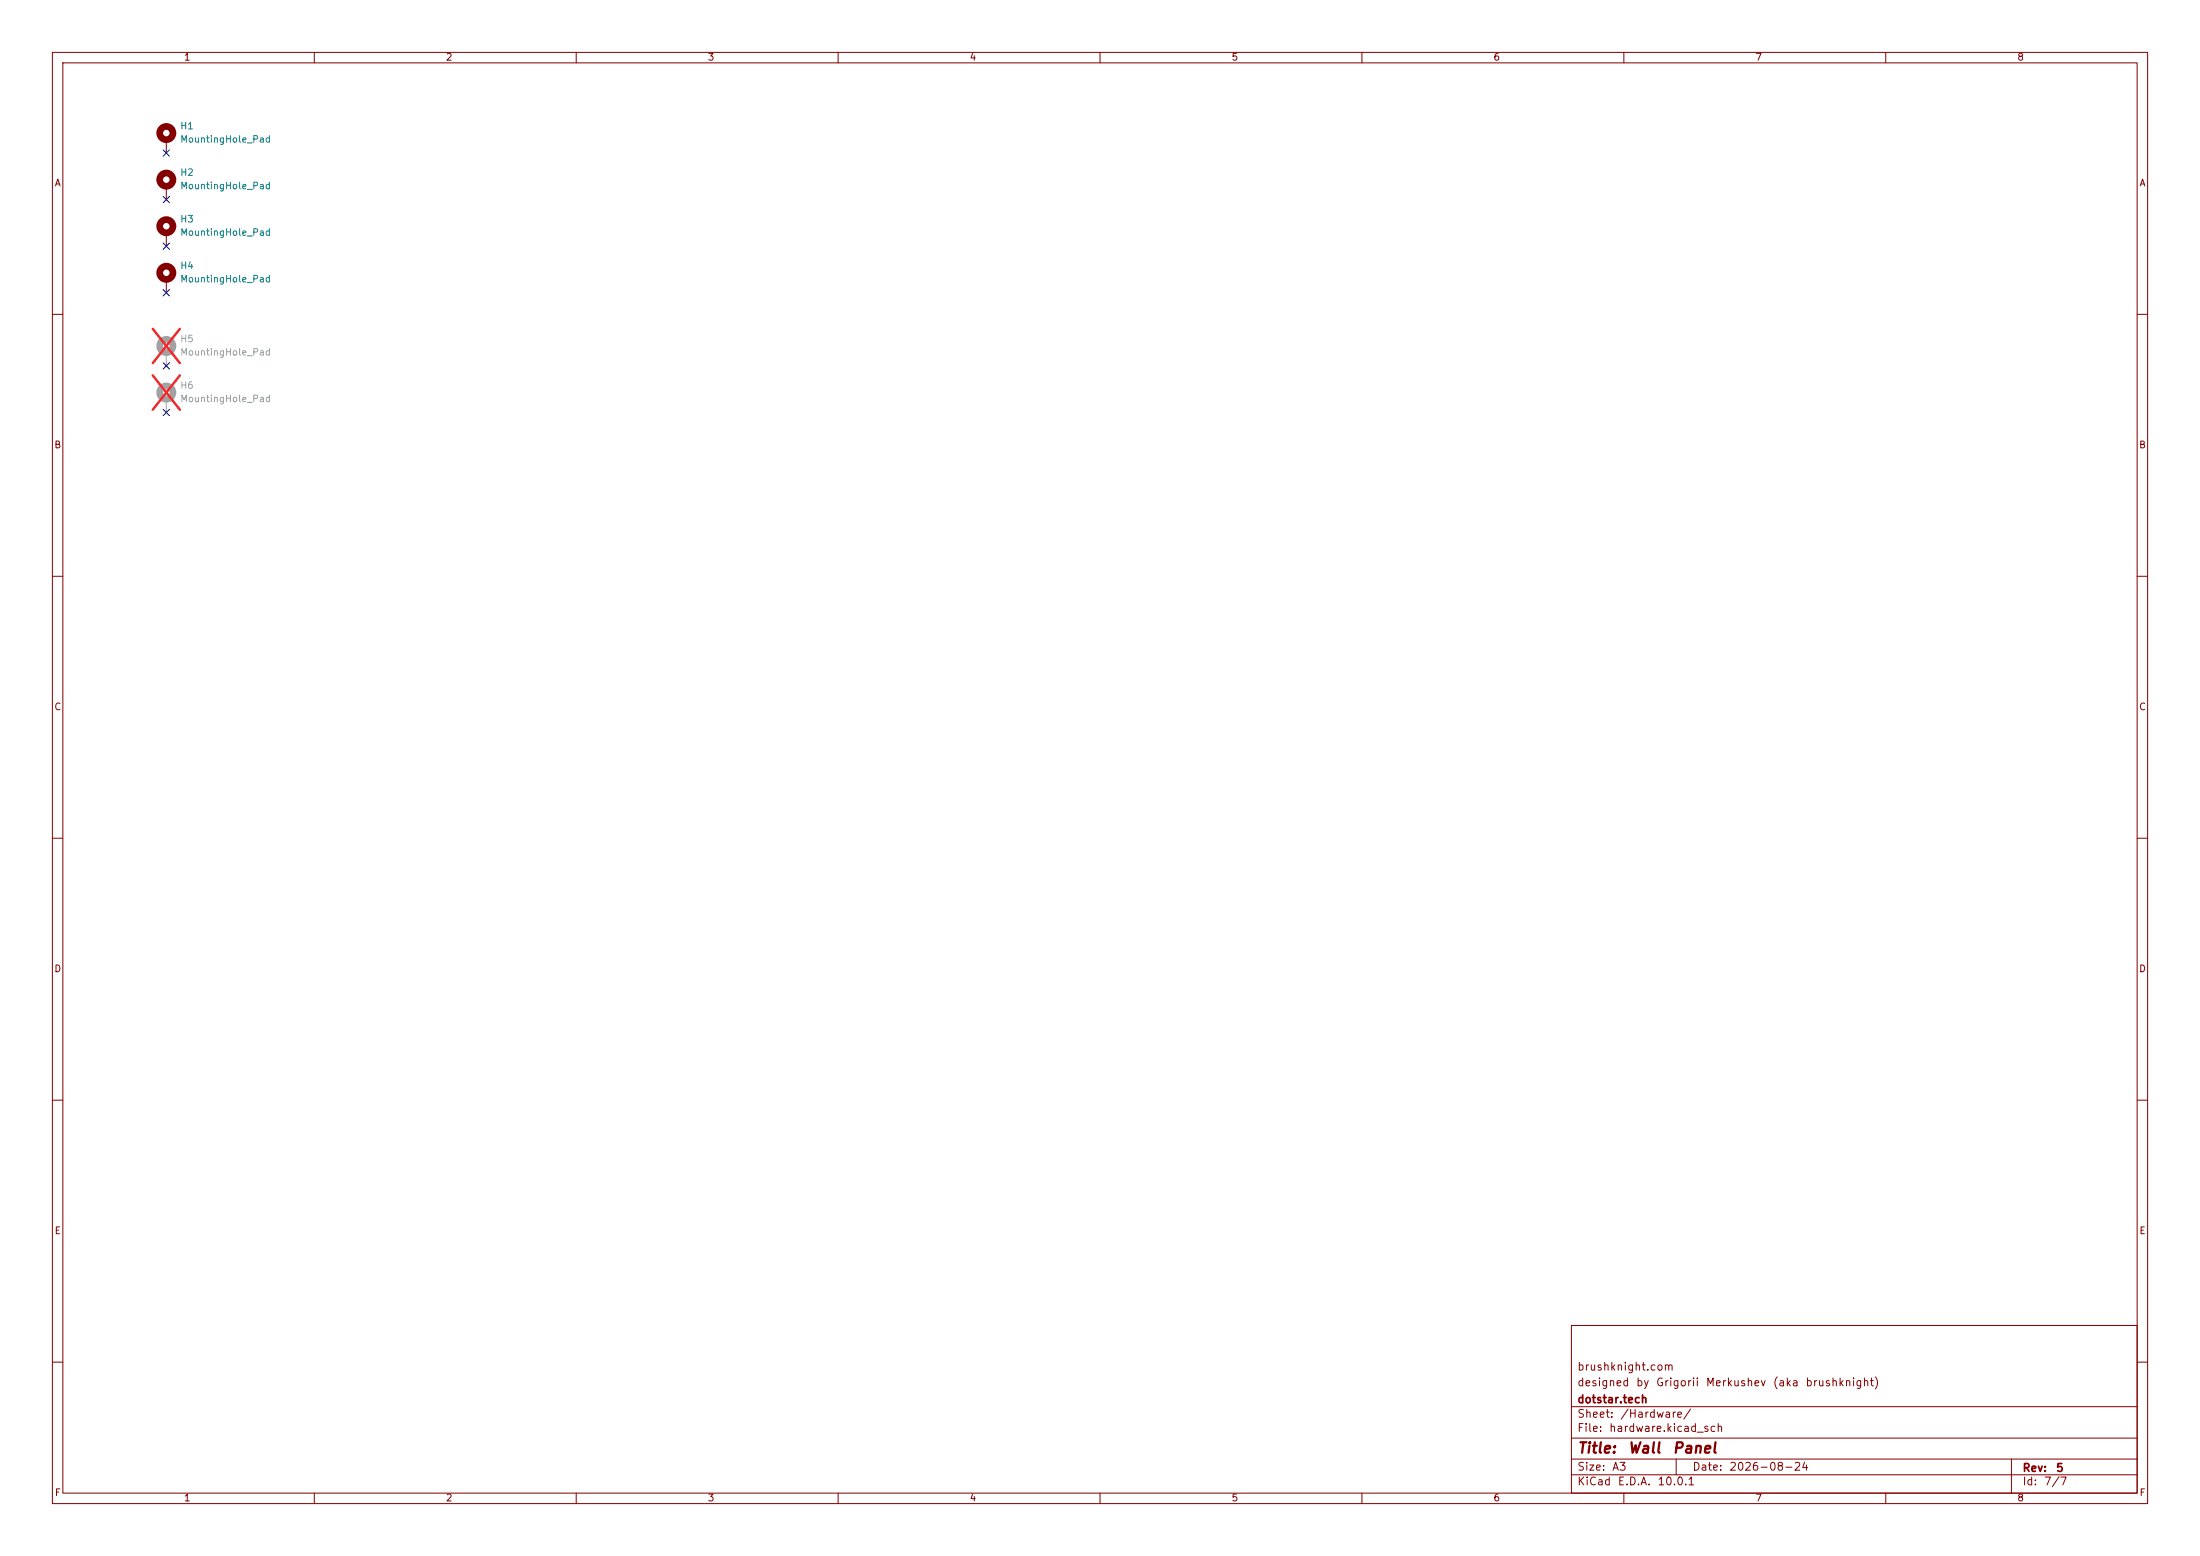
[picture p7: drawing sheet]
<svg xmlns="http://www.w3.org/2000/svg" width="420mm" height="297mm" viewBox="0 0 420 297" stroke-linecap="round" stroke-linejoin="round" font-family="sans-serif">
<g fill="none" stroke="#840000" stroke-width=".19">
<path d="M10 10h400v277h-400zM12 12h396v273h-396zM60 10v2M110 10v2M160 10v2M210 10v2M260 10v2M310 10v2M360 10v2M31.7 26.7v2.5M31.7 35.6v2.5M31.7 44.5v2.5"/>
<path d="M31.7 53.3v2.6M10 60h2M408 60h2M10 110h2M408 110h2M10 160h2M408 160h2M10 210h2M408 210h2M300 253h108v32h-108zM10 260h2M300 278.5h108"/>
<path d="M300 274.5h108M300 268.5h108M320 278.5v3M384 278.5v6.5M408 260h2M60 285v2M110 285v2M160 285v2M210 285v2M260 285v2M300 281.5h108M310 285v2"/>
<path d="M360 285v2"/>
</g>
<g fill="none" stroke="#a1a1a1" stroke-width="1.3">
<circle cx="31.7" cy="74.9" r="1.27"/>
<circle cx="31.7" cy="66" r="1.27"/>
</g>
<path d="M31.7 67.3v2.6M31.7 76.2v2.5" fill="none" stroke="#a1a1a1" stroke-width=".19"/>
<path d="M29.2 71.7l5.1 6.5M29.2 62.8l5.1 6.5M34.3 71.7l-5.1 6.5M34.3 62.8l-5.1 6.5" fill="none" stroke="#ff2626" stroke-width=".46"/>
<g fill="none" stroke="#840000" stroke-width="1.3">
<circle cx="31.8" cy="25.4" r="1.27"/>
<circle cx="31.8" cy="34.3" r="1.27"/>
<circle cx="31.7" cy="52.1" r="1.27"/>
<circle cx="31.7" cy="43.2" r="1.27"/>
</g>
<path d="M31.1 37.5l1.3 1.2M31.1 28.6l1.3 1.2M32.4 37.5l-1.3 1.2M32.4 28.6l-1.3 1.2M31.1 46.4l1.3 1.2M31.1 55.3l1.3 1.2M32.4 46.4l-1.3 1.2M32.4 55.3l-1.3 1.2M31.1 78.1l1.3 1.2M31.1 69.2l1.3 1.3M32.4 78.1l-1.3 1.2M32.4 69.2l-1.3 1.3" fill="none" stroke="#000084" stroke-width=".19"/>
<g font-size="2" fill="#840000">
<text x="301" y="277.9">Title:</text>
<text x="310.6" y="277.9">Wall</text>
<text x="319.2" y="277.9">Panel</text>
</g>
<g font-size="1.5" fill="#840000">
<text x="301" y="262">brushknight.com</text>
<text x="301" y="268.2">dotstar.tech</text>
<text x="301" y="265">designed</text>
<text x="312.2" y="265">by</text>
<text x="316" y="265">Grigorii</text>
<text x="325.5" y="265">Merkushev</text>
<text x="338.3" y="265">(aka</text>
<text x="344.6" y="265">brushknight)</text>
<text x="301" y="273.7">File:</text>
<text x="301" y="271">Sheet:</text>
<text x="307.1" y="273.7">hardware.kicad_sch</text>
<text x="309.2" y="271">/Hardware/</text>
<text x="301" y="281.1">Size:</text>
<text x="307.6" y="281.1">A3</text>
<text x="323" y="281.1">Date:</text>
<text x="330" y="281.1">2026-08-24</text>
<text x="386" y="281.3">Rev:</text>
<text x="392.4" y="281.3">5</text>
<text x="301" y="283.9">KiCad</text>
<text x="308.7" y="283.9">E.D.A.</text>
<text x="316.3" y="283.9">10.0.1</text>
<text x="386" y="283.9">Id:</text>
<text x="390.1" y="283.9">7/7</text>
</g>
<g font-size="1.3" fill="#840000">
<text x="35" y="11.9">1</text>
<text x="85" y="11.9">2</text>
<text x="135" y="11.9">3</text>
<text x="185" y="11.9">4</text>
<text x="235" y="11.9">5</text>
<text x="285" y="11.9">6</text>
<text x="335" y="11.9">7</text>
<text x="385" y="11.9">8</text>
<text x="10.3" y="35.9">A</text>
<text x="408.3" y="35.9">A</text>
<text x="10.3" y="85.9">B</text>
<text x="408.2" y="85.9">B</text>
<text x="10.3" y="135.9">C</text>
<text x="408.2" y="135.9">C</text>
<text x="10.3" y="185.9">D</text>
<text x="408.2" y="185.9">D</text>
<text x="10.3" y="235.9">E</text>
<text x="408.3" y="235.9">E</text>
<text x="10.3" y="285.9">F</text>
<text x="35" y="286.9">1</text>
<text x="85" y="286.9">2</text>
<text x="135" y="286.9">3</text>
<text x="185" y="286.9">4</text>
<text x="235" y="286.9">5</text>
<text x="285" y="286.9">6</text>
<text x="335" y="286.9">7</text>
<text x="385" y="286.9">8</text>
<text x="408.3" y="285.9">F</text>
</g>
<g font-size="1.3" fill="#008484">
<text x="34.3" y="25">H1</text>
<text x="34.3" y="27.5">MountingHole_Pad</text>
<text x="34.3" y="33.9">H2</text>
<text x="34.3" y="36.4">MountingHole_Pad</text>
<text x="34.3" y="42.8">H3</text>
<text x="34.3" y="45.3">MountingHole_Pad</text>
<text x="34.3" y="51.7">H4</text>
<text x="34.3" y="54.2">MountingHole_Pad</text>
</g>
<g font-size="1.3" fill="#a1a1a1">
<text x="34.3" y="65.6">H5</text>
<text x="34.3" y="68.2">MountingHole_Pad</text>
<text x="34.3" y="74.5">H6</text>
<text x="34.3" y="77.1">MountingHole_Pad</text>
</g>
</svg>
